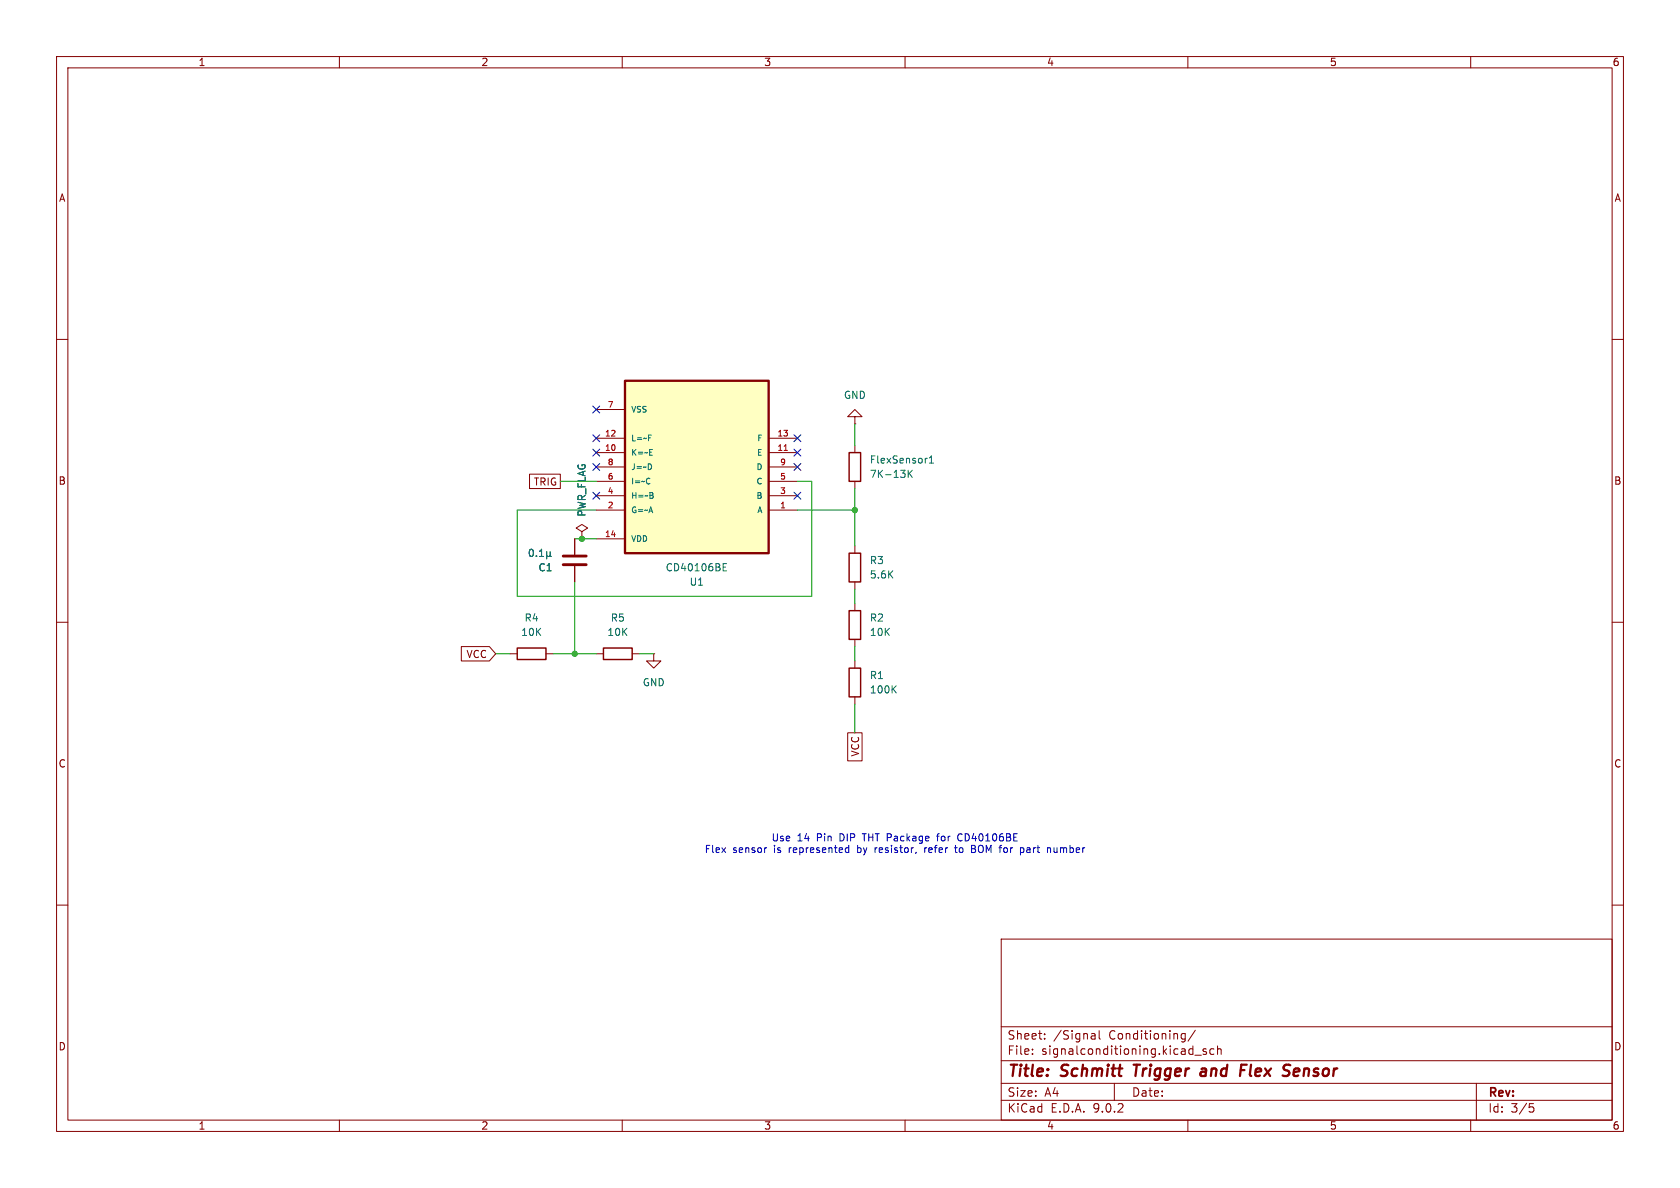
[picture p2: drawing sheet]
<svg xmlns="http://www.w3.org/2000/svg" width="297mm" height="210mm" viewBox="0 0 297 210" stroke-linecap="round" stroke-linejoin="round" font-family="sans-serif">
<g fill="none" stroke="#840000" stroke-width=".18">
<path d="M10 10h277v190h-277zM12 12h273v186h-273zM60 10v2M110 10v2M160 10v2M210 10v2M260 10v2M10 60h2M285 60h2M10 110h2M285 110h2M10 160h2"/>
<path d="M177 166h108v32h-108zM285 160h2M60 198v2M110 198v2M160 198v2M177 194.5h108M177 191.5h108M177 187.5h108M177 181.5h108M182.5 186.3v.1M182.5 185.5v.1M184.7 183.6v.1"/>
<path d="M184.7 182.8v.1M193.1 182.7h.3l.2 .2v.8M193.6 183.6l-.5 .1M193.6 183.1h-.5M194.3 182.2v1.3l.2 .2M197 191.5v3M209 182.8h.5M209 183.6h.5M209.5 182.7v1.2l-.1 .2-.4 .1M210 198v2M211.2 186.5h1.2M211.3 182.1l-1.3 2"/>
<path d="M213.2 185.5l-.3-.1-.2 .2v.2l.5 .2v.3h-.5M214.6 185.5l-.4-.1-.3 .3v.4l.1 .2h.6M215.2 185.5l.3-.1 .3 .1 .1 .9M215.2 184.9v1.5M260 198v2M261 191.5v6.5M270.4 195.1h.7M270.5 195.7h.4l.3 .3-.2 .5-.5 .1"/>
</g>
<path d="M200.4 188.2h1.2M201 188.2l-.3 2M212.4 189l.2-.1 .6 .1M213.2 189.4h-.7a.4 .4 0 0 0-.3 .4 .4 .4 0 0 0 .2 .4l.7-.1M219.5 188.2h.9M229.5 188.9l-.6 .1-.2 .9 .2 .3 .6-.1M229.7 189.4l-1 .1" fill="none" stroke="#840000" stroke-width=".4"/>
<path d="M110.5 67.3h25.4v30.5h-25.4z" fill="#ffffc2"/>
<path d="M110.5 67.3h25.4v30.5h-25.4z" fill="none" stroke="#840000" stroke-width=".41"/>
<g fill="none" stroke="#840000" stroke-width=".18">
<path d="M105.4 77.5h5.1M105.4 72.4h5.1M135.9 77.5h5.1M151.1 73.7h1.3l-1.3-1.3-1.2 1.3h1.2v1.2M151.1 74.9h.1M151.1 78.7v1.3M93.6 83.8h5.5v2.6h-5.5zM101.6 95.3v2.7M102.9 94l1-.7-1-.6-1 .6 1 .7v1.3M102.9 95.3h.1M105.4 90.2h5.1M105.4 87.6h5.1"/>
<path d="M105.4 85.1h5.1M105.4 82.6h5.1M105.4 80h5.1M105.4 95.3h5.1M135.9 90.2h5.1M135.9 87.6h5.1M135.9 85.1h5.1M135.9 82.6h5.1M135.9 80h5.1M151.1 85.1v1.3M151.1 96.5v1.3M81.6 114.3h4.9l1.1 1.3-1.1 1.2h-4.9z"/>
<path d="M90.2 115.6h1.2M96.5 115.6h1.3M101.6 100.1v2.8M105.4 115.6h1.3M111.8 115.6h1.2M115.6 115.6v1.2h1.2l-1.2 1.3-1.3-1.3h1.3M115.6 115.6h.1M151.1 102.9v1.2M151.1 106.7v1.3M151.1 113v1.3M151.1 116.8v1.3M149.9 129.5h2.5v5h-2.5z"/>
<path d="M151.1 123.2v1.3"/>
</g>
<path d="M138.6 79.6h.6" fill="none" stroke="#a90000" stroke-width=".18"/>
<g fill="none" stroke="#006464" stroke-width=".18">
<path d="M93.7 97.2l.2-.1a.68 .68 0 0 1 .4 .6 .68 .68 0 0 1-.4 .7 .84 .84 0 0 1-.2-1.2zM94.8 98.2v.2M95.4 98.4h.7M95.4 97.5l.3-.4v1.3M96.7 98.2l.1 .2h.3l.2-.2M96.7 97.5v1.3M97.3 98.2l.1 .2M97.3 97.5v.7M127.8 99.6h.7M160.6 83.1v1.3M160.7 83.7l.6 .7M161.3 83.1l-.7 .8"/>
<path d="M163.8 81h.1M164.3 81.9h.7M164.3 81l.4-.4v1.3M127.8 100.2h.5M127.8 100.9h.7M157.9 121.8l.5 .7M158.4 121.2l-.7 .8"/>
</g>
<path d="M150.1 97.8h2v5.1h-2zM150.1 80h2v5.1h-2zM91.4 114.6h5.1v2h-5.1zM106.7 114.6h5.1v2h-5.1zM150.1 118.1h2v5.1h-2zM150.1 108h2v5h-2z" fill="none" stroke="#840000" stroke-width=".25"/>
<path d="M99.6 99.8h4M99.6 98.3h4" fill="none" stroke="#840000" stroke-width=".51"/>
<g fill="none" stroke="#009600" stroke-width=".18">
<path d="M151.1 74.9v3.8M99.1 85.1h6.3M101.6 95.3h3.8M141 85.1h2.5v20.3h-52.1v-15.2h14M141 90.2h10.1M151.1 86.4v10.1M87.6 115.6h2.6M97.8 115.6h7.6M101.6 102.9v12.7M113 115.6h2.6M151.1 104.1v2.6M151.1 114.3v2.5"/>
<path d="M151.1 124.5v5"/>
</g>
<g fill="none" stroke="#000084" stroke-width=".18">
<path d="M104.8 71.8l1.2 1.2M104.8 76.9l1.2 1.2M104.8 79.4l1.2 1.2M106 71.8l-1.2 1.2M106 76.9l-1.2 1.2M106 79.4l-1.2 1.2M140.4 79.4l1.2 1.2M140.4 76.9l1.2 1.2M141.6 79.4l-1.2 1.2M141.6 76.9l-1.2 1.2M104.8 81.9l1.2 1.3M104.8 87l1.2 1.2"/>
<path d="M106 81.9l-1.2 1.3M106 87l-1.2 1.2M140.4 87l1.2 1.2M140.4 81.9l1.2 1.3M141.6 87l-1.2 1.2M141.6 81.9l-1.2 1.3"/>
</g>
<g fill="none" stroke="#0000c2" stroke-width=".18">
<path d="M135.4 149.9h.1M149.7 149.9h.3M150 149.4v1.3M150 150.6l-.3 .1M154.7 149.9v.8M154.8 149.9l-.1 .2M163.5 149.9v.8M163.6 149.9l-.1 .2M165.6 147.8h.4M166 147.4l-.3 .2v1.1M168.7 149.9h.5M168.9 149.4v1.1l.3 .2"/>
<path d="M169.9 147.4a.64 .64 0 0 0-.6 .6 .64 .64 0 0 0 .6 .7M171.8 150h.4M172.2 150l.3 .3-.1 .3-.6 .1M172.4 149.6v.2l-.2 .2M180.8 149.9l.2 .2v.4l-.2 .2M181.6 150.3v.3M185.5 149.9l.2 .1v.7M186.3 149.9v.6l.2 .2"/>
</g>
<g fill="#009600" stroke="#009600" stroke-width=".18">
<circle cx="101.6" cy="115.6" r=".46"/>
<circle cx="102.9" cy="95.3" r=".46"/>
<circle cx="151.1" cy="90.2" r=".46"/>
</g>
<g font-size="2.8" fill="#840000">
<text x="178" y="190.9">Title:</text>
<text x="187.7" y="190.9">Schmitt</text>
<text x="201.3" y="190.9">Trigger</text>
<text x="213.9" y="190.9">and</text>
<text x="221.7" y="190.9">Flex</text>
<text x="230.1" y="190.9">Sensor</text>
</g>
<g font-size="2.1" fill="#840000">
<text x="178" y="184">Sheet:</text>
<text x="186.2" y="184">/Signal</text>
<text x="196.1" y="184">Conditioning/</text>
<text x="178" y="186.7">File:</text>
<text x="184.1" y="186.7">signalconditioning.kicad_sch</text>
<text x="178" y="196.9">KiCad</text>
<text x="178" y="194.1">Size:</text>
<text x="184.7" y="194.1">A4</text>
<text x="185.7" y="196.9">E.D.A.</text>
<text x="193.3" y="196.9">9.0.2</text>
<text x="200" y="194.1">Date:</text>
<text x="263" y="194.3">Rev:</text>
<text x="263" y="196.9">Id:</text>
<text x="267.1" y="196.9">3/5</text>
</g>
<g font-size="1.8" fill="#840000">
<text x="35" y="11.9">1</text>
<text x="85" y="11.9">2</text>
<text x="135" y="11.9">3</text>
<text x="185" y="11.9">4</text>
<text x="235" y="11.9">5</text>
<text x="285" y="11.9">6</text>
<text x="10.3" y="35.9">A</text>
<text x="285.3" y="35.9">A</text>
<text x="10.3" y="85.9">B</text>
<text x="94.3" y="86">TRIG</text>
<text x="285.3" y="85.9">B</text>
<text x="82.4" y="116.5">VCC</text>
<text x="10.3" y="135.9">C</text>
<text x="152.1" y="133.8" transform="rotate(-90 152.1 133.8)">VCC</text>
<text x="285.3" y="135.9">C</text>
<text x="10.3" y="185.9">D</text>
<text x="285.3" y="185.9">D</text>
<text x="35" y="199.9">1</text>
<text x="85" y="199.9">2</text>
<text x="135" y="199.9">3</text>
<text x="185" y="199.9">4</text>
<text x="235" y="199.9">5</text>
<text x="285" y="199.9">6</text>
</g>
<g font-size="1.8" fill="#006464">
<text x="149.1" y="70.7">GND</text>
<text x="153.7" y="82.1">FlexSensor1</text>
<text x="153.7" y="84.7">7K-13K</text>
<text x="103.7" y="91.4" transform="rotate(-90 103.7 91.4)">PWR_FLAG</text>
<text x="95.1" y="101.2">C1</text>
<text x="117.6" y="101.2">CD40106BE</text>
<text x="153.7" y="99.9">R3</text>
<text x="121.8" y="103.7">U1</text>
<text x="153.7" y="102.5">5.6K</text>
<text x="92" y="112.6">10K</text>
<text x="92.6" y="110.1">R4</text>
<text x="107.3" y="112.6">10K</text>
<text x="107.9" y="110.1">R5</text>
<text x="153.7" y="110.1">R2</text>
<text x="153.7" y="112.6">10K</text>
<text x="113.5" y="121.5">GND</text>
<text x="153.7" y="120.2">R1</text>
<text x="153.7" y="122.8">100K</text>
</g>
<g font-size="1.8" fill="#0000c2">
<text x="136.3" y="148.9">Use</text>
<text x="140.9" y="148.9">14</text>
<text x="144.5" y="148.9">Pin</text>
<text x="148.7" y="148.9">DIP</text>
<text x="153" y="148.9">THT Package</text>
<text x="166.6" y="148.9">for</text>
<text x="170.4" y="148.9">CD40106BE</text>
<text x="124.5" y="151">Flex</text>
<text x="129.5" y="151">sensor</text>
<text x="136.9" y="151">is</text>
<text x="139.7" y="151">represented</text>
<text x="152" y="151">by</text>
<text x="155.3" y="151">resistor,</text>
<text x="164.3" y="151">refer</text>
<text x="169.9" y="151">to</text>
<text x="173" y="151">BOM for</text>
<text x="182" y="151">part</text>
<text x="187" y="151">number</text>
</g>
<g font-size="1.4" fill="#a90000">
<text x="106.9" y="77.2">12</text>
<text x="107.3" y="72.1">7</text>
<text x="137.3" y="77.2">13</text>
<text x="106.9" y="79.8">10</text>
<text x="107.3" y="82.3">8</text>
<text x="137.3" y="79.8">11</text>
<text x="137.8" y="82.3">9</text>
<text x="107.3" y="89.9">2</text>
<text x="107.3" y="87.4">4</text>
<text x="107.3" y="84.8">6</text>
<text x="137.8" y="89.9">1</text>
<text x="137.8" y="87.4">3</text>
<text x="137.8" y="84.8">5</text>
<text x="106.9" y="95">14</text>
</g>
<g font-size="1.4" fill="#006464">
<text x="111.5" y="73.1">VSS</text>
<text x="111.5" y="83.3">J=~D</text>
<text x="111.5" y="80.7">K=~E</text>
<text x="111.5" y="78.2">L=~F</text>
<text x="133.6" y="83.3">D</text>
<text x="133.7" y="80.7">E</text>
<text x="133.7" y="78.2">F</text>
<text x="111.5" y="88.4">H=~B</text>
<text x="111.5" y="85.8">I=~C</text>
<text x="133.6" y="88.4">B</text>
<text x="133.6" y="85.8">C</text>
<text x="111.5" y="96">VDD</text>
<text x="111.5" y="90.9">G=~A</text>
<text x="133.7" y="90.9">A</text>
</g>
</svg>
